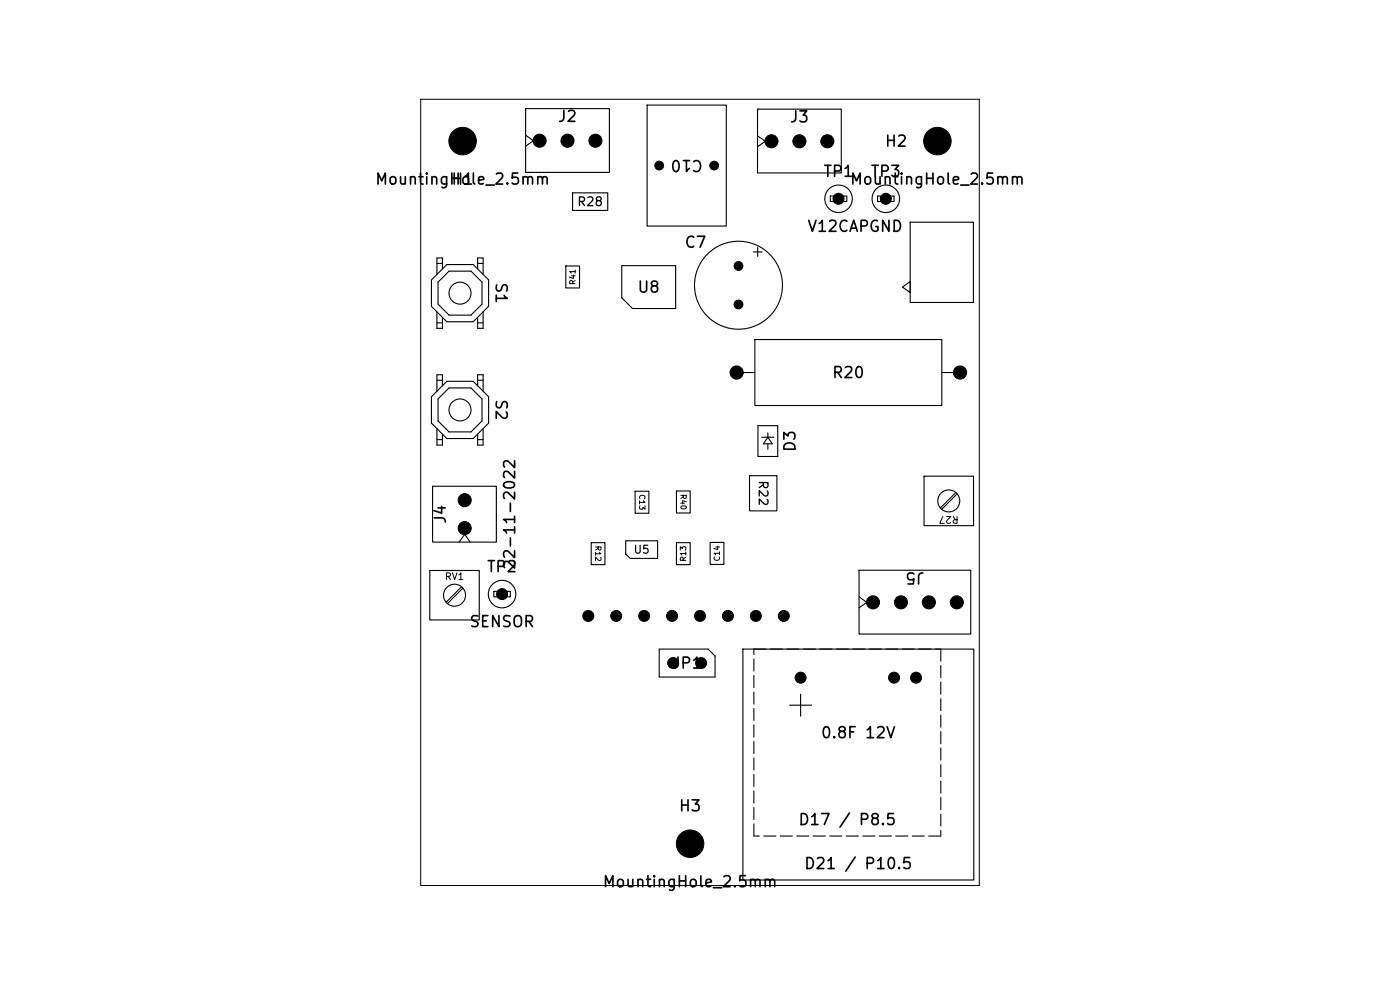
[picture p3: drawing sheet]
<svg xmlns="http://www.w3.org/2000/svg" width="297mm" height="210mm" viewBox="0 0 297 210" stroke-linecap="round" stroke-linejoin="round" font-family="sans-serif">
<g fill="none" stroke="#000" stroke-width=".23">
<path d="M111.5 23h17.8v13.6h-17.8zM111.5 28.7l1.7 1.2-1.7 1.1M137.3 22.3h16.8v25.7h-16.8zM160.7 28.8l1.7 1.2-1.7 1.1M160.7 23.2h17.8v13.5h-17.8zM92.7 55.9h1.2M92.9 59.9l2.4-2.4h4.6l2.4 2.4v4.6l-2.4 2.3h-4.6l-2.4-2.3zM93.9 57.1v-2.4h-1.2v3.5M94.8 56.1h5.6l3.3 3.3v5.6l-3.3 3.2h-5.6l-3.3-3.2v-5.6zM101.3 57.1v-2.4h1.2v3.5M101.3 55.9h1.2M120 56.4h2.9v4.7h-2.9z"/>
<path d="M121.5 40.9h7.4v3.7h-7.4zM131.9 56.4h11.4v9h-9.1l-2.3-2.2zM159.8 53.4h1.9M160.7 52.5v1.9M176.1 41.6h3.5v1.2h-3.5zM186.2 41.6h3.5v1.2h-3.5zM193.1 47.1h13.4v17.1h-13.4zM92.7 66.1v3.5h1.2v-2.3M92.7 68.5h1.2M101.3 68.5h1.2M102.5 66.1v3.5h-1.2v-2.3M156.3 79h3.8"/>
<path d="M160.1 72h39.7v14h-39.7zM191.5 60.9l1.6-1.2v2.4zM199.8 79h3.9M92.7 80.7h1.2M92.7 90.9v3.5h1.2v-2.3M92.7 93.3h1.2M92.9 84.6l2.4-2.3h4.6l2.4 2.3v4.7l-2.4 2.3h-4.6l-2.4-2.3zM93.9 81.8v-2.3h-1.2v3.5M94.8 80.9h5.6l3.3 3.3v5.6l-3.3 3.2h-5.6l-3.3-3.2v-5.6zM101.3 81.8v-2.3h1.2v3.5M101.3 80.7h1.2M101.3 93.3h1.2"/>
<path d="M102.5 90.9v3.5h-1.2v-2.3M160.8 90.3h4.2v6.5h-4.2zM161.6 92.7h2.6M162.9 92.7l.9 1.4h-1.8zM162.9 91.8v.9M162.9 94.1v1.2M91.8 103.1h13.5v11.9h-13.5zM97.4 115l1.2-1.7 1.1 1.7M125.4 115.1h2.9v4.7h-2.9zM132.7 114.7h6.8v3.7h-5.8l-1-.9zM134.7 104.2h3v4.7h-3zM143.5 104.2h2.9v4.6h-2.9z"/>
<path d="M143.5 115.1h2.9v4.7h-2.9zM150.7 115.1h2.9v4.6h-2.9zM159 100.9h5.8v7.5h-5.8zM196 101h10.5v10.5h-10.5zM202.8 104.5l-3.3 3.2M203 104.8l-3.2 3.2M91.2 121h10.5v10.5h-10.5zM97.9 124.5l-3.2 3.2M98.2 124.8l-3.3 3.2M104.8 125.4h3.5v1.2h-3.5zM139.8 137.7h10.4l1.5 1.5v4.4h-11.9zM157.6 137.7h49v49h-49z"/>
<path d="M159.9 139.8v2.6M162.5 137.7h-2.6v1.2M163.4 137.7h2.6M166.9 137.7h2.6M170.4 137.7h2.6M173.9 137.7h2.6M177.4 137.7h2.6M180.9 137.7h2.6M182.2 121h23.7v13.5h-23.7zM182.2 126.6l1.7 1.2-1.7 1.1M184.4 137.7h2.6M187.9 137.7h2.6"/>
<path d="M191.4 137.7h2.6M194.9 137.7h2.6M198.4 137.7h1.2v2.6M159.9 143.3v2.6M159.9 146.8v2.6M159.9 150.3v2.6M159.9 153.8v2.6M159.9 157.3v2.6M167.5 149.6h4.7M169.8 147.3v4.6M199.6 141.2v2.6M199.6 144.7v2.6"/>
<path d="M199.6 148.2v2.6M199.6 151.7v2.6M199.6 155.2v2.6M199.6 158.7v2.6M159.9 174.8v2.5h1.2M159.9 160.8v2.6M159.9 164.3v2.6M159.9 167.8v2.5M159.9 171.3v2.5M162 177.3h2.6M165.5 177.3h2.6M169 177.3h2.6"/>
<path d="M172.5 177.3h2.6M176 177.3h2.6M179.5 177.3h2.6M183 177.3h2.6M186.5 177.3h2.6M190 177.3h2.6M193.5 177.3h2.6M199.6 162.2v2.6M199.6 165.7v2.5M199.6 169.2v2.5M199.6 172.7v2.5M199.6 176.2v1.1h-2.6"/>
<circle cx="177.9" cy="42.2" r="2.92"/>
<circle cx="187.9" cy="42.2" r="2.92"/>
<circle cx="97.6" cy="62.2" r="2.33"/>
<circle cx="156.7" cy="60.5" r="9.3"/>
<circle cx="97.6" cy="87" r="2.33"/>
<circle cx="201.3" cy="106.3" r="2.33"/>
<circle cx="96.4" cy="126.3" r="2.33"/>
<circle cx="106.5" cy="126" r="2.92"/>
</g>
<path d="M89.3 21.1h118.5v166.7h-118.5z" fill="none" stroke="#000" stroke-width=".21"/>
<g fill="#000" stroke="#000" stroke-width=".21">
<circle cx="98.1" cy="29.9" r="2.92"/>
<circle cx="114.5" cy="29.9" r="1.39"/>
<circle cx="120.4" cy="29.9" r="1.39"/>
<circle cx="126.3" cy="29.9" r="1.39"/>
<circle cx="139.8" cy="35.1" r=".93"/>
<circle cx="151.5" cy="35.1" r=".93"/>
<circle cx="163.7" cy="30" r="1.39"/>
<circle cx="169.6" cy="30" r="1.39"/>
<circle cx="175.5" cy="30" r="1.39"/>
<circle cx="198.9" cy="29.9" r="2.92"/>
<circle cx="156.7" cy="56.4" r=".93"/>
<circle cx="177.9" cy="42.2" r="1.17"/>
<circle cx="187.9" cy="42.2" r="1.17"/>
<circle cx="156.3" cy="79" r="1.4"/>
<circle cx="156.7" cy="64.6" r=".93"/>
<circle cx="203.7" cy="79" r="1.4"/>
<circle cx="98.6" cy="112" r="1.39"/>
<circle cx="98.6" cy="106.1" r="1.39"/>
<circle cx="106.5" cy="126" r="1.17"/>
<circle cx="124.8" cy="130.7" r="1.17"/>
<circle cx="130.7" cy="130.7" r="1.17"/>
<circle cx="136.7" cy="130.7" r="1.17"/>
<circle cx="142.6" cy="130.7" r="1.17"/>
<circle cx="148.5" cy="130.7" r="1.17"/>
<circle cx="154.4" cy="130.7" r="1.17"/>
<circle cx="160.4" cy="130.7" r="1.17"/>
<circle cx="166.3" cy="130.7" r="1.17"/>
<circle cx="185.2" cy="127.8" r="1.39"/>
<circle cx="191.1" cy="127.8" r="1.39"/>
<circle cx="197.1" cy="127.8" r="1.39"/>
<circle cx="203" cy="127.8" r="1.39"/>
<circle cx="142.8" cy="140.7" r="1.17"/>
<circle cx="148.7" cy="140.7" r="1.17"/>
<circle cx="169.8" cy="143.8" r="1.17"/>
<circle cx="189.7" cy="143.8" r="1.17"/>
<circle cx="194.3" cy="143.8" r="1.17"/>
<circle cx="146.4" cy="179" r="2.92"/>
</g>
<g font-size="2.3">
<text x="118.2" y="26.4">J2</text>
<text x="167.4" y="26.6">J3</text>
<text x="95.6" y="31.7">H1</text>
<text x="149.3" y="33.4" transform="rotate(-180 149.3 33.4)">C10</text>
<text x="187.5" y="31.7">H2</text>
<text x="196.3" y="31.7">H2</text>
<text x="79.4" y="39.7">MountingHole_2.5mm</text>
<text x="95.6" y="39.7">H1</text>
<text x="174.5" y="38.1">TP1</text>
<text x="180.1" y="39.7">MountingHole_2.5mm</text>
<text x="184.5" y="38.1">TP3</text>
<text x="145.1" y="53.1">C7</text>
<text x="171.1" y="49.8">V12CAPGND</text>
<text x="104.6" y="59.7" transform="rotate(90 104.6 59.7)">S1</text>
<text x="135.1" y="62.7">U8</text>
<text x="176.3" y="80.8">R20</text>
<text x="104.6" y="84.5" transform="rotate(90 104.6 84.5)">S2</text>
<text x="169.3" y="96.1" transform="rotate(-90 169.3 96.1)">D3</text>
<text x="95.2" y="111.3" transform="rotate(-90 95.2 111.3)">J4</text>
<text x="103.1" y="122">TP2</text>
<text x="109.9" y="121.1" transform="rotate(-90 109.9 121.1)">22-11-2022</text>
<text x="196.3" y="120.8" transform="rotate(-180 196.3 120.8)">J5</text>
<text x="99.4" y="133.6">SENSOR</text>
<text x="142.4" y="142.4">JP1</text>
<text x="174" y="157.2">0.8F 12V</text>
<text x="143.8" y="172.7">H3</text>
<text x="169.2" y="175.6">D17 / P8.5</text>
<text x="143.8" y="180.7">H3</text>
<text x="170.4" y="184.9">D21 / P10.5</text>
<text x="127.7" y="188.8">MountingHole_2.5mm</text>
</g>
<g font-size="1.9">
<text x="122.3" y="44.2">R28</text>
<text x="160.5" y="101.7" transform="rotate(90 160.5 101.7)">R22</text>
</g>
<text font-size="1.7" x="134.3" y="117.9">U5</text>
<g font-size="1.4">
<text x="203.5" y="109.1" transform="rotate(-180 203.5 109.1)">R27</text>
<text x="94.2" y="123.4">RV1</text>
</g>
<g font-size="1.2">
<text x="122.4" y="60.6" transform="rotate(-90 122.4 60.6)">R41</text>
<text x="135.3" y="104.7" transform="rotate(90 135.3 104.7)">C13</text>
<text x="144.1" y="104.7" transform="rotate(90 144.1 104.7)">R40</text>
<text x="126" y="115.6" transform="rotate(90 126 115.6)">R12</text>
<text x="145.8" y="119.3" transform="rotate(-90 145.8 119.3)">R13</text>
<text x="153" y="119.2" transform="rotate(-90 153 119.2)">C14</text>
</g>
</svg>
